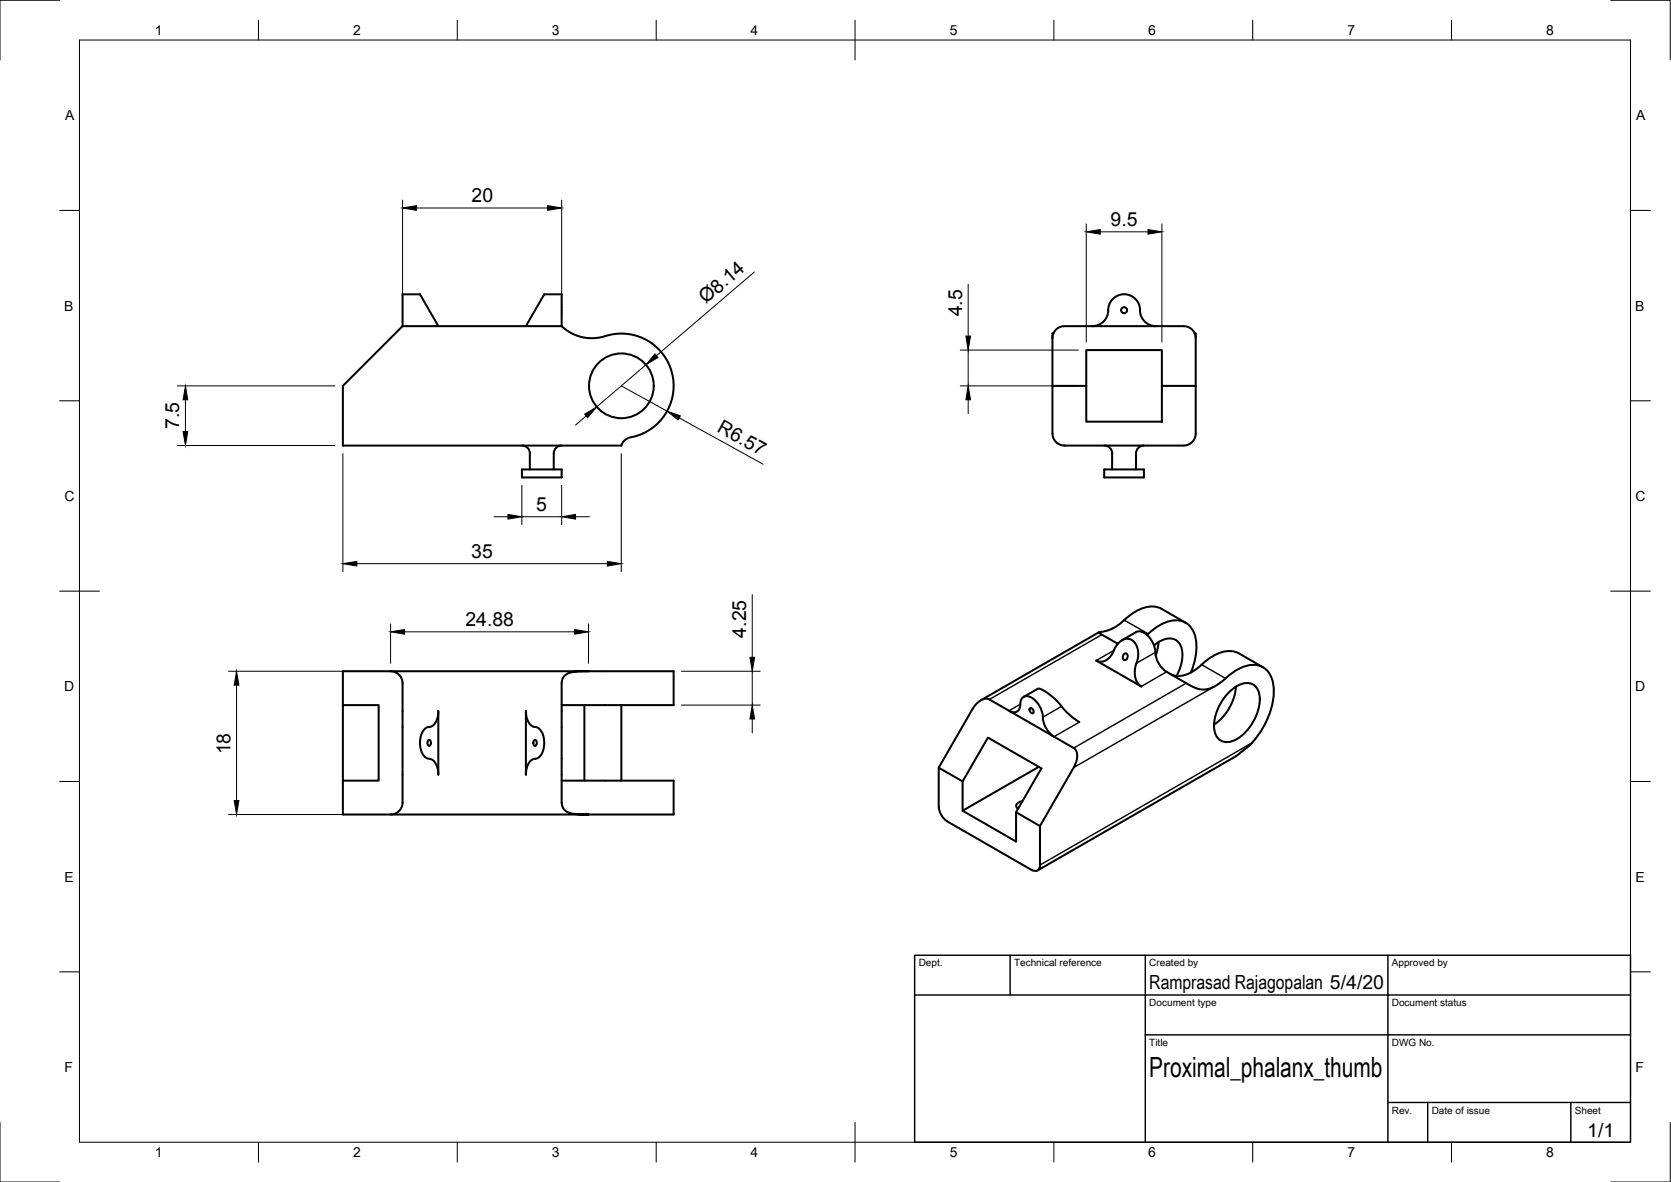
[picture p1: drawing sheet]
<svg xmlns="http://www.w3.org/2000/svg" width="420mm" height="297mm" viewBox="0 0 420 297" stroke-linecap="round" stroke-linejoin="round" font-family="sans-serif">
<!-- layer: Visible -->
<g fill="none" stroke="#000" stroke-width=".51">
<path d="M101.2 82l-15 15v15h70l.7-1.2a5.1 5.1 0 0 1 3.2-1.3l1.5-.5M101.2 82v-8h4.4l4.6 8M101.2 82h40M132.2 82l4.6-8h4.4v8M141.2 82l2.4 1.7a10.7 10.7 0 0 0 4.4 1.3M148 85a13.6 13.6 0 0 0 5.5-.9 13.1 13.1 0 0 1 15.2 8.8 13.1 13.1 0 0 1-7.1 16.1M264.6 85v12M264.9 83.8h-.3v1.2M273.1 88h19v18h-19zM273.1 97h-8.5v12M274.6 82h-7a3 3 0 0 0-3 3M274.6 82h23a3 3 0 0 1 3.1 3v12"/>
<path d="M274.6 82a4.2 4.2 0 0 0 4.1-4.9 4.1 4.1 0 0 1 4.8-3.1 4.1 4.1 0 0 1 3.2 4.8 4 4 0 0 0 4 3.2M292.1 97h8.6v12M300.4 83.8h.3v1.2M131.2 118h10v2h-10zM131.2 112a2 2 0 0 1 2 2M133.2 114v4M141.2 112a2 2 0 0 0-2 2v4M277.6 118h10v2h-10zM277.7 112a2 2 0 0 1 2 2M279.6 114v4M287.6 112a2 2 0 0 0-2 2v4M300.7 109a3 3 0 0 1-3.1 3h-30a2.99 2.99 0 0 1-3-3"/>
<path d="M276.3 158.9l-29.6 17.1M288.4 159.6a12.2 12.2 0 0 1 7.3-3.7 5 5 0 0 1 4.9 4.4 14.9 14.9 0 0 1-1.2 8.7M298.1 156.5l-6-3.5a6.6 6.6 0 0 0-6.7 .7l-1.8 1.3a12.1 12.1 0 0 1-5.1 3.4l-2.2 .6 4.8 2.8M86.2 177.2h9v19h-9zM98.2 168.7a3 3 0 0 1 3 3v30a3 3 0 0 1-3 3h-12v-8.5M98.2 168.7h49.8l-3.6 .1-1.5 .4a2.57 2.57 0 0 0-1.7 2.5v30a3.1 3.1 0 0 0 3.5 2.9l3.3 .1h-49.8M98.2 168.7h-12v8.5M110.2 178.7v16a3.6 3.6 0 0 0-2.3-4 2.99 2.99 0 0 1-2.2-3 4.8 4.8 0 0 1 1.6-4.9 2.98 2.98 0 0 0 2.9-3.1zM132.2 178.7a3.6 3.6 0 0 0 2.3 4 3.2 3.2 0 0 1 2.3 3.5 4.1 4.1 0 0 1-2 4.5 2.62 2.62 0 0 0-2.4 2.5l-.2 1.5zM146.9 177.2v19M148 168.7h21.4v8.5h-28.2M156.2 177.2v19"/>
<path d="M253.7 178.6a1.73 1.73 0 0 0 2 .2 1.73 1.73 0 0 0 .8-1.8 1.74 1.74 0 0 1 .9-1.9 1.74 1.74 0 0 1 2 .2 6.3 6.3 0 0 1 2.8 4.9M257.4 175.1l3.5-2a7.4 7.4 0 0 1 4.4 2.7l.4 .3a20.3 20.3 0 0 0 5.7 5.4M258.9 178a.76 .76 0 0 1 .9 .4 .76 .76 0 0 1-.1 .9l-.7-.5zM275.6 166a3 3 0 0 0 4-1.5 6.4 6.4 0 0 1 2.9-3.8 2.71 2.71 0 0 1 3.6 2.5 8.4 8.4 0 0 1-.7 4.6 4.4 4.4 0 0 0 1.6 4.7zM281 161.7l.1 .1M282.1 160.9l3.6-2.1a3.5 3.5 0 0 1 3.9 2.2l.7 1.8a7 7 0 0 0 3 6M282.6 164.4a.65 .65 0 0 1 .9 .1 .65 .65 0 0 1-.1 .9 .61 .61 0 0 1-.8 .4 .61 .61 0 0 1-.3-.9zM290.2 162.2a5.3 5.3 0 0 1 5.3-1.5 4.8 4.8 0 0 1 1.7 5.4l-.5 1.9-.9 1.9M291.3 161.4l-.2 1.6-.5 1.7M293.3 168.8l5.6 3.3 2.6 1.1a5.2 5.2 0 0 0 3.7-.6l1.5-.9a19.3 19.3 0 0 1 6.8-4.4 5.1 5.1 0 0 1 6.7 4.9 19.9 19.9 0 0 1-5.8 14.9l-3.5 2.8-50 28.9M309.3 173.6a5.3 5.3 0 0 1 5.8-1.6 4.6 4.6 0 0 1 1.6 4.8 12.5 12.5 0 0 1-6.6 9.4 3.2 3.2 0 0 1-4.8-2.8 12.3 12.3 0 0 1 4-9.8zM310.8 172.6a12.8 12.8 0 0 1-5.5 9.5"/>
<path d="M317.6 167.7l-6-3.5a6.6 6.6 0 0 0-6.7 .7l-1.8 1.3a9.9 9.9 0 0 1-7.4 3.7l-1.3-.5M107.7 186a.63 .63 0 0 1 .7 .4 .63 .63 0 0 1-.1 .7 .41 .41 0 0 1-.5 .3 .41 .41 0 0 1-.3-.5zM134.3 186.1a.49 .49 0 0 1 .6 0 .49 .49 0 0 1 .1 .7 .48 .48 0 0 1-.5 .6 .48 .48 0 0 1-.4-.7zM141.2 196.2h28.2v8.5h-21.4M242 196.4l-6-3.5 .1 10.4 .7 1.8 1.4 1.3M261.2 192.7l-19.2 11v-7.3l6.4-11 13.5 7.7-6.4 11v7.4l-13.5-7.8M262.2 180.2a6.3 6.3 0 0 0 2.8 4.9M265 185.1l-16.2-9.3a3.2 3.2 0 0 0-3.7 1.5l-9.1 15.6M265 185.1l5 2.9a3.2 3.2 0 0 1 .4 3.9l-8.9 15.7M255.5 204.1l6 3.5v9.8a1.29 1.29 0 0 1-.6 1.3 1.29 1.29 0 0 1-1.5-.1l-21.3-12.2M257.1 201.3a1.24 1.24 0 0 0-1.4 1.7l.3 .3"/>
<circle cx="282.6" cy="78" r=".75"/>
<circle cx="156.2" cy="97" r="8.1"/>
</g>
<!-- layer: Visible Narrow -->
<path d="M277.1 159.5l-28.3 16.3M282.7 155.8l6 3.5M256.5 177l-2.8 1.6M266.9 177.5l-4.7 2.7M280.1 163.4l-4.5 2.6M290.5 163.9l-4.8 2.8M293.3 168.8l-6.3 3.7M298.3 171.7l-28.3 16.3M302.1 167l6 3.5M305.2 172.6l-35.2 20.3M271.4 181.5l-6.4 3.6M314.8 186.7l-53.3 30.7" fill="none" stroke="#000" stroke-width=".36"/>
<!-- layer: Border -->
<g fill="none" stroke="#000" stroke-width=".25">
<path d="M15 .1h-15v15M20 10.1h390v276.9h-390zM65 5.1v5M115 5.1v5M165 5.1v5M215 5.1v10M265 5.1v5M315 5.1v5M365 5.1v5M405 .1h15v15M15 52.9h5M410 52.9h5"/>
<path d="M15 100.7h5M410 100.7h5M15 148.6h10M405 148.6h10M15 196.4h5M410 196.4h5M15 244.2h5M410 244.2h5M0 282.1v14.9h15M65 287v5M115 287v5M165 287v5"/>
<path d="M215 282.1v9.9M265 287v5M315 287v5M365 287v5M420 282.1v14.9h-15"/>
</g>
<!-- layer: TitleBlock -->
<path d="M230 240.1h180v46.9h-180zM230 250h180M254 240.1v9.9M288 240.1v46.9M349 240.1v46.9M288 260.1h122M349 277.1h61M359 277.1v9.9M395 277.1v9.9" fill="none" stroke="#000" stroke-width=".36"/>
<!-- layer: Dimensions -->
<g fill="none" stroke="#000" stroke-width=".25">
<path d="M101.2 50.3v29.7M104.7 52.3h33M141.2 50.3v29.7M273.1 56.3v29.7M276.6 58.3h12M292.1 56.3v29.7M189.7 68.4l-24.6 21M243.4 71.4v13.1M44.6 97h39.6M156.2 97l11.5 6.3M162.4 91.7l-12.4 10.6M241.4 97h29.7"/>
<path d="M241.4 88h29.7M243.4 88v9M44.6 112h39.6M46.6 100.5v8M86.2 114v29.7M147.4 104.5l-2.7 2.3M156.2 114v29.7M170.8 105l21.1 11.7M243.4 100.5v3.5M124.2 129.9h3.5M131.2 122v9.9M131.2 129.9h10"/>
<path d="M141.2 122v9.9M144.7 129.9h3.5M89.7 141.7h63M98.2 156.8v9.9M101.7 158.8h42.8M148 156.8v9.9M189.1 149.4v15.8M57.5 168.7h38.7M59.5 172.2v29M171.3 168.7h19.9M171.3 177.2h19.9M189.1 168.7v8.5"/>
<path d="M189.1 180.7v3.5M57.5 204.7h38.7"/>
</g>
<g fill="#000" stroke="#000" stroke-width=".25">
<path d="M101.2 52.3l3.5-.6v1.2zM137.7 51.7l3.5 .6-3.5 .6zM273.1 58.3l3.5-.6v1.2zM288.6 57.7l3.5 .6-3.5 .6zM164.7 88.9l.7 .9-3 1.9zM242.9 84.5h1.1l-.6 3.5zM46.6 97l.6 3.5h-1.2zM46 108.5h1.2l-.6 3.5zM147 104.1l3-1.8-2.3 2.7zM167.7 103.3l3.4 1.2-.6 1zM243.4 97l.6 3.5h-1.1zM127.7 129.3l3.5 .6-3.5 .6z"/>
<path d="M141.2 129.9l3.5-.6v1.2zM86.2 141.7l3.5-.6v1.1zM98.2 158.8l3.5-.6v1.2zM144.5 158.2l3.5 .6-3.5 .6zM152.7 141.1l3.5 .6-3.5 .5zM59.5 168.7l.6 3.5h-1.2zM188.6 165.2h1.1l-.6 3.5zM189.1 177.2l.6 3.5h-1.1zM58.9 201.2h1.2l-.6 3.5z"/>
</g>
<text font-size="7" x="289" y="270.6">Proximal_phalanx_thumb</text>
<g font-size="4.9">
<text x="118.6" y="50.7">20</text>
<text x="279.3" y="56.7">9.5</text>
<text x="177.5" y="76.5" transform="rotate(-40 177.5 76.5)">Ø8.14</text>
<text x="241.9" y="79.5" transform="rotate(-90 241.9 79.5)">4.5</text>
<text x="45.1" y="107.9" transform="rotate(-90 45.1 107.9)">7.5</text>
<text x="180.1" y="108.4" transform="rotate(29 180.1 108.4)">R6.57</text>
<text x="134.9" y="128.3">5</text>
<text x="118.5" y="140.1">35</text>
<text x="117" y="157.2">24.88</text>
<text x="187.6" y="160.2" transform="rotate(-90 187.6 160.2)">4.25</text>
<text x="57.9" y="189.6" transform="rotate(-90 57.9 189.6)">18</text>
<text x="289" y="248.5">Ramprasad Rajagopalan 5/4/20</text>
<text x="399.1" y="285.7">1/1</text>
</g>
<g font-size="3.5">
<text x="39" y="8.8">1</text>
<text x="88.8" y="8.8">2</text>
<text x="138.8" y="8.8">3</text>
<text x="188.7" y="8.8">4</text>
<text x="238.8" y="8.8">5</text>
<text x="288.7" y="8.8">6</text>
<text x="338.8" y="8.8">7</text>
<text x="388.8" y="8.8">8</text>
<text x="16.4" y="30.2">A</text>
<text x="411.4" y="30.2">A</text>
<text x="16.2" y="78">B</text>
<text x="411.2" y="78">B</text>
<text x="16.2" y="125.9">C</text>
<text x="411.2" y="125.9">C</text>
<text x="16.2" y="173.7">D</text>
<text x="411.2" y="173.7">D</text>
<text x="16.2" y="221.6">E</text>
<text x="411.2" y="221.6">E</text>
<text x="16.2" y="269.4">F</text>
<text x="411.2" y="269.4">F</text>
<text x="39" y="290.8">1</text>
<text x="88.8" y="290.8">2</text>
<text x="138.8" y="290.8">3</text>
<text x="188.7" y="290.8">4</text>
<text x="238.8" y="290.8">5</text>
<text x="288.7" y="290.8">6</text>
<text x="338.8" y="290.8">7</text>
<text x="388.8" y="290.8">8</text>
</g>
<g font-size="2.5">
<text x="231" y="242.9">Dept.</text>
<text x="255" y="242.9">Technical reference</text>
<text x="289" y="242.9">Created by</text>
<text x="350" y="242.9">Approved by</text>
<text x="289" y="252.8">Document type</text>
<text x="350" y="252.8">Document status</text>
<text x="289" y="262.9">Title</text>
<text x="350" y="262.9">DWG No.</text>
<text x="350" y="279.9">Rev.</text>
<text x="360" y="279.9">Date of issue</text>
<text x="396" y="279.9">Sheet</text>
</g>
</svg>
